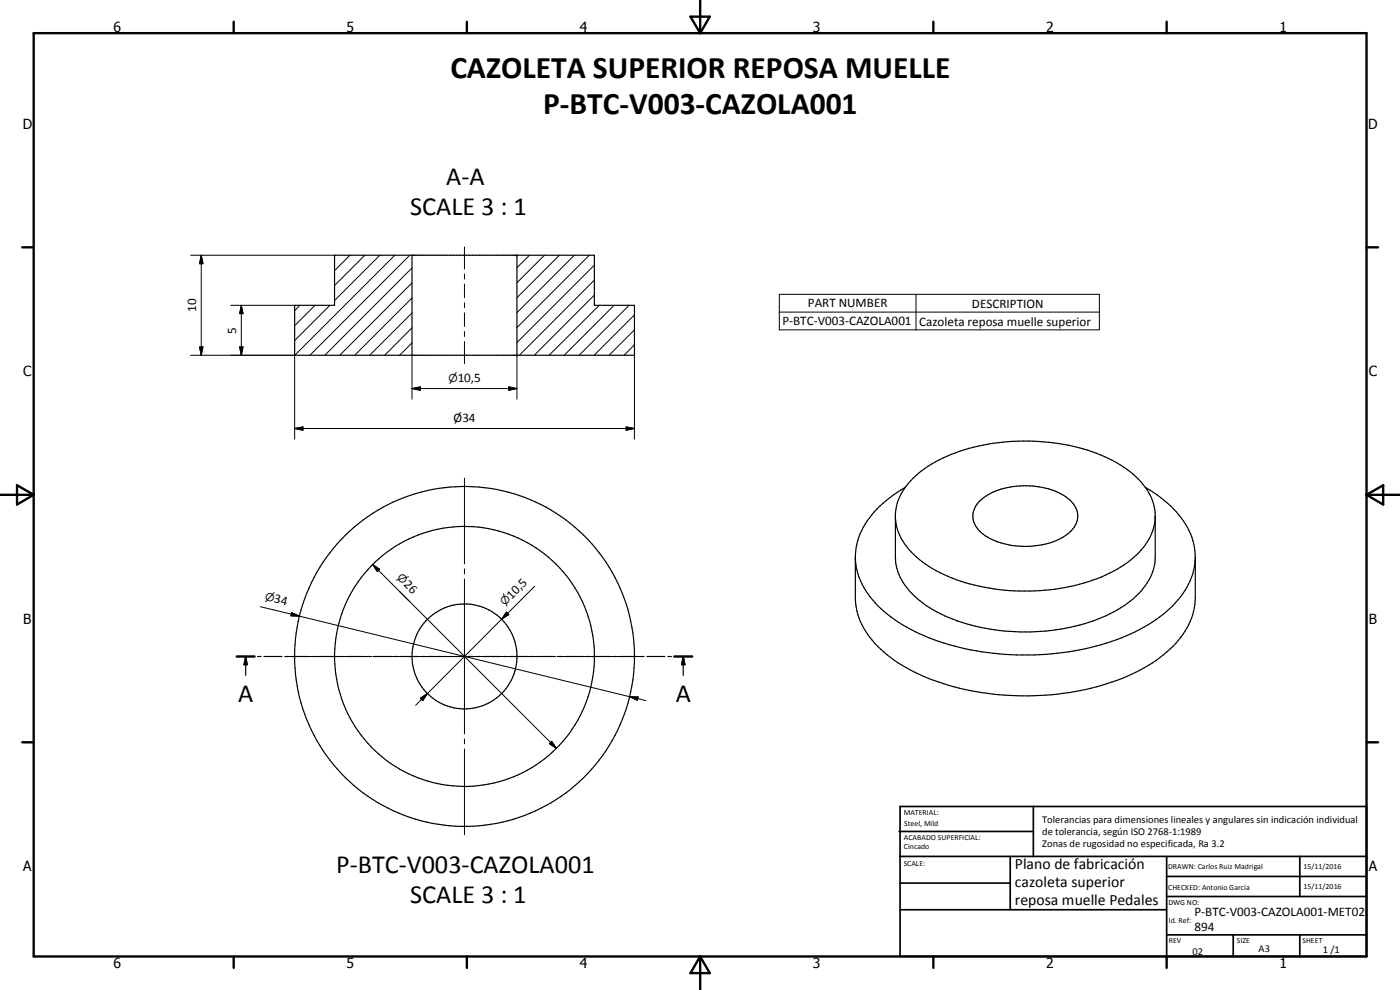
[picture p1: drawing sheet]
<svg xmlns="http://www.w3.org/2000/svg" width="420mm" height="297mm" viewBox="0 0 420 297" stroke-linecap="round" stroke-linejoin="round" font-family="sans-serif">
<g fill="none" stroke="#000" stroke-width=".35">
<path d="M100.4 76.6h78v15h12v15h-102v-15h12zM123.6 76.6v30M155.1 76.6v30M271.6 146.3a30.3 30.3 0 0 0-13.9 14.9 19.1 19.1 0 0 0 5 19.7 50.4 50.4 0 0 0 25.4 13.4 80.1 80.1 0 0 0 54-5.5 33.5 33.5 0 0 0 14.6-13.5 18.3 18.3 0 0 0-2.9-20.8 35.5 35.5 0 0 0-10-8.2M293.7 150.7a20 20 0 0 1 15.4-4.9 17.9 17.9 0 0 1 12.9 5.2 6.1 6.1 0 0 1-1.5 9.2 23.5 23.5 0 0 1-21 2.4 11 11 0 0 1-7.2-5.8 5.9 5.9 0 0 1 1.4-6.1zM346.7 154.9v12.2a17.7 17.7 0 0 1-8.3 13.9 49.6 49.6 0 0 1-24.6 8.4 57 57 0 0 1-34.8-7 20.2 20.2 0 0 1-10.2-13.5l-.1-14.4a16.8 16.8 0 0 1 7-12.5 49.6 49.6 0 0 1 28.4-9.6 55.5 55.5 0 0 1 33 7.7 19.8 19.8 0 0 1 9.5 12.9 16.1 16.1 0 0 1-6.4 14.3 43.8 43.8 0 0 1-20.6 9 61.3 61.3 0 0 1-38.6-5.1 23.1 23.1 0 0 1-11.6-12.3l-.7-3.5M256.7 167.1v12.2a22.2 22.2 0 0 0 9.5 17.2 62.8 62.8 0 0 0 31.9 11.8 79.2 79.2 0 0 0 44.1-7.3 33.8 33.8 0 0 0 14.6-13.6l1.2-3 .6-3 .1-14.3M71 197h5.4M73.7 197l.5 2.4h-1zM73.7 197v5.6M77.3 197h1M79.2 197h5.4"/>
<path d="M85.5 197h1.1M87.4 197h5.4M93.7 197h1.1M95.7 197h5.3M101.9 197h1M103.8 197h5.5M110.1 197h1.1M112 197h5.5M118.4 197h1M120.3 197h5.4M126.6 197h1M128.5 197h5.4"/>
<path d="M134.8 197h1M136.7 197h5.4M142.9 197h1.1M144.9 197h5.4M151.2 197h1M153.1 197h5.4M159.4 197h1M161.3 197h5.4M167.6 197h1M169.5 197h5.5M175.8 197h1.1M177.7 197h5.5"/>
<path d="M184 197h1.1M186 197h5.3M192.2 197h1.1M194.1 197h5.4M200.4 197h1.1M202.4 197h5.4M205.1 197l.5 2.4h-1.1zM205.1 197v5.6"/>
<circle cx="139.4" cy="197" r="15.7"/>
<circle cx="139.4" cy="197" r="39"/>
<circle cx="139.4" cy="196.9" r="51"/>
</g>
<g fill="#000">
<circle cx="155.1" cy="76.6" r=".18"/>
<circle cx="155.1" cy="106.6" r=".18"/>
</g>
<g fill="none" stroke="#000" stroke-width=".71">
<path d="M10.1 9.9h400v277.1h-400zM70.1 6.5v3.4M140.1 6.5v3.4M207.2 5h5.8l-2.9 4.9zM210.1 0v9.9M280.1 6.5v3.4M350.1 6.5v3.4M6.7 74.2h3.4M410.1 74.2h3.5M.1 148.5h10M5.1 145.6l5 2.9-5 2.9zM410.1 148.5h10"/>
<path d="M410.1 148.5l5-2.9v5.8zM71 197h5.4M202.3 197h5.5M6.7 222.7h3.4M410.1 222.7h3.5M70.1 287v3.4M140.1 287v3.4M210.1 287v10M210.1 287l2.9 5h-5.8zM280.1 287v3.4M350.1 287v3.4"/>
</g>
<g fill="none" stroke="#000" stroke-width=".51">
<path d="M269.8 249.5h40.3M270.1 242h140v45h-140zM270.1 257h140M303.2 257v16M310.1 242v15M350.1 257v30M390.1 257v12M270.1 265h33.1M270.1 273h80M350.1 269h60M350.1 263h60M350.1 280.5h60"/>
<path d="M370.1 280.5v6.5M390.1 280.5v6.5"/>
</g>
<g fill="#000">
<path d="M60.4 76.6l.5 2.5h-1zM72.4 91.6l.5 2.5h-1zM59.9 104.1h1l-.5 2.5zM71.9 104.1h1l-.5 2.5zM123.6 116.6l2.5-.5v1zM152.7 116.1l2.4 .5-2.4 .5zM88.4 128.6l2.5-.5v1zM187.9 128.1l2.5 .5-2.5 .5zM111.8 169.4l2.1 1.4-.7 .7zM73.7 197l.5 2.4h-1zM87.5 183.8l2.4 1.1-2.6-.1zM152 183.7l.7 .7-2.2 1.4z"/>
<path d="M205.1 197l.5 2.4h-1.1zM126.1 209.5l2.2-1.4-1.4 2.1zM189 209l2.5 .1-.2 1zM165.6 222.4l1.4 2.1-2.1-1.4z"/>
</g>
<g fill="none" stroke="#000" stroke-width=".3">
<path d="M57.2 76.6h43.2M60.4 76.6l.5 2.5h-1zM60.4 76.6v30M100.5 76.6l-.1 .1M105 76.6l-4.6 4.6M109.5 76.6l-9.1 9.1M114 76.6l-13.6 13.6M118.5 76.6l-30 30M123 76.6l-30 30M139.4 74.1v6.6M158.9 76.6l-3.8 3.7M163.4 76.6l-8.3 8.2"/>
<path d="M167.9 76.6l-12.8 12.7M172.4 76.6l-17.3 17.2M176.9 76.6l-21.8 21.7M178.4 79.5l-23.3 23.3M69.2 91.6h19.2M72.4 91.6l.5 2.5h-1zM72.4 91.6v15M90 91.6l-1.6 1.6M94.5 91.6l-6.1 6.1M99 91.6l-10.6 10.6M123.6 98.3l-8.2 8.3M123.6 93.9l-12.7 12.7"/>
<path d="M123.6 89.4l-17.1 17.2M123.6 84.9l-21.6 21.7M123.6 80.4l-26.1 26.2M139.4 82.2v1.5M139.4 85.2v4.1M139.4 90.8v1.5M139.4 93.9v4.1M139.4 99.5v1.5M178.4 88.5l-18.1 18.1M178.4 84l-22.5 22.6M179.8 91.6l-15 15M184.3 91.6l-15 15"/>
<path d="M188.8 91.6l-15 15M190.4 99l-7.6 7.6M190.4 94.5l-12.1 12.1M233.9 88.3h96v10.7h-96zM233.9 93.6h96M274.9 88.3v10.7M57.2 106.6h31.2M59.9 104.1h1l-.5 2.5zM71.9 104.1h1l-.5 2.5zM88.4 106.6v25.1M123.6 116.6l2.5-.5v1zM123.6 102.9l-3.7 3.7"/>
<path d="M123.6 116.6h31.5M123.6 106.6v13.2M139.4 102.5v6.6M152.7 116.1l2.4 .5-2.4 .5zM155.1 106.6v13.2M190.4 103.5l-3.1 3.1M190.4 106.6v25.1M88.4 128.6l2.5-.5v1zM88.4 128.6h102M187.9 128.1l2.5 .5-2.5 .5zM139.4 143.5v25.7M111.8 169.4l2.1 1.4-.7 .7z"/>
<path d="M111.8 169.4l55.2 55.1M119.8 177.4l3 2.9M139.4 170.7v1.5M139.4 173.7v46.5M160.4 175.9l-9.9 9.9M78.1 182l11.8 2.9M85.9 197h25.8M87.5 183.8l2.4 1.1-2.6-.1zM89.9 184.9l99.1 24.1M113.2 197h1.5M116.2 197h46.4M150.5 185.8l-25.8 25.8"/>
<path d="M152 183.7l.7 .7-2.2 1.4zM164.2 197h1.4M167.2 197h25.7M126.1 209.5l2.2-1.4-1.4 2.1zM189 209l2.5 .1-.2 1zM189 209l4.8 1.2M139.4 221.7v1.5M139.4 224.7v25.7M165.6 222.4l1.4 2.1-2.1-1.4z"/>
</g>
<g font-size="9.4">
<text x="135.2" y="23.4">CAZOLETA SUPERIOR REPOSA MUELLE</text>
<text x="163" y="34.2">P-BTC-V003-CAZOLA001</text>
</g>
<g font-size="7.9">
<text x="133.9" y="55.5">A-A</text>
<text x="123.1" y="64.5">SCALE 3 : 1</text>
<text x="71.4" y="210.5">A</text>
<text x="202.8" y="210.5">A</text>
<text x="100.9" y="261.9">P-BTC-V003-CAZOLA001</text>
<text x="123.1" y="270.9">SCALE 3 : 1</text>
</g>
<g font-size="4.7">
<text x="304.6" y="260.8">Plano de fabricación</text>
<text x="304.6" y="266.2">cazoleta superior</text>
<text x="304.6" y="271.6">reposa muelle Pedales</text>
</g>
<g font-size="4.2">
<text x="34" y="9.6">6</text>
<text x="104" y="9.6">5</text>
<text x="174" y="9.6">4</text>
<text x="244" y="9.6">3</text>
<text x="314" y="9.6">2</text>
<text x="384" y="9.6">1</text>
<text x="6.8" y="38.7">D</text>
<text x="410.6" y="38.7">D</text>
<text x="7" y="112.9">C</text>
<text x="410.8" y="112.9">C</text>
<text x="7" y="187.1">B</text>
<text x="410.8" y="187.1">B</text>
<text x="7" y="261.4">A</text>
<text x="410.8" y="261.4">A</text>
<text x="34" y="290.4">6</text>
<text x="104" y="290.4">5</text>
<text x="174" y="290.4">4</text>
<text x="244" y="290.4">3</text>
<text x="314" y="290.4">2</text>
<text x="384" y="290.4">1</text>
</g>
<g font-size="3.9">
<text x="58.9" y="93.6" transform="rotate(-90 58.9 93.6)">10</text>
<text x="242.4" y="92.2">PART NUMBER</text>
<text x="291.7" y="92.3">DESCRIPTION</text>
<text x="70.9" y="100.1" transform="rotate(-90 70.9 100.1)">5</text>
<text x="234.8" y="97.6">P-BTC-V003-CAZOLA001</text>
<text x="275.8" y="97.7">Cazoleta reposa muelle superior</text>
<text x="137.4" y="114.5">10,5</text>
<text x="136.1" y="126.7">Ø34</text>
<text x="121" y="175.5" transform="rotate(45 121 175.5)">26</text>
<text x="153.5" y="179.9" transform="rotate(-45 153.5 179.9)">10,5</text>
<text x="82.1" y="180.8" transform="rotate(14 82.1 180.8)">34</text>
<text x="358.5" y="275">P-BTC-V003-CAZOLA001-MET02</text>
<text x="358.5" y="279.4">894</text>
</g>
<g font-size="3.3">
<text x="134.6" y="114.5">n</text>
<text x="119" y="173.5" transform="rotate(45 119 173.5)">n</text>
<text x="79.4" y="180.1" transform="rotate(14 79.4 180.1)">n</text>
<text x="151.5" y="181.9" transform="rotate(-45 151.5 181.9)">n</text>
</g>
<g font-size="3.1">
<text x="312.7" y="246.8">Tolerancias para dimensiones lineales y angulares sin indicación individual</text>
<text x="312.7" y="250.4">de tolerancia, según ISO 2768-1:1989</text>
<text x="312.7" y="254">Zonas de rugosidad no especificada, Ra 3.2</text>
<text x="357.9" y="286.4">02</text>
<text x="377.7" y="285.6">A3</text>
<text x="397" y="285.9">1 /1</text>
</g>
<g font-size="2.4">
<text x="271.2" y="244.4">MATERIAL:</text>
<text x="271.3" y="252">ACABADO SUPERFICIAL:</text>
<text x="271.4" y="247.9">Steel, Mild</text>
<text x="271.3" y="254.6">Cincado</text>
<text x="271.2" y="259.7">SCALE:</text>
<text x="350.6" y="260.8">DRAWN: Carlos Ruiz Madrigal</text>
<text x="391.2" y="260.6">15/11/2016</text>
<text x="350.6" y="267.1">CHECKED: Antonio García</text>
<text x="391.2" y="266.7">15/11/2016</text>
<text x="350.6" y="271.4">DWG NO:</text>
<text x="350.8" y="276.9">Id. Ref:</text>
<text x="350.8" y="282.8">REV</text>
<text x="371.2" y="282.9">SIZE</text>
<text x="390.9" y="282.9">SHEET</text>
</g>
</svg>
